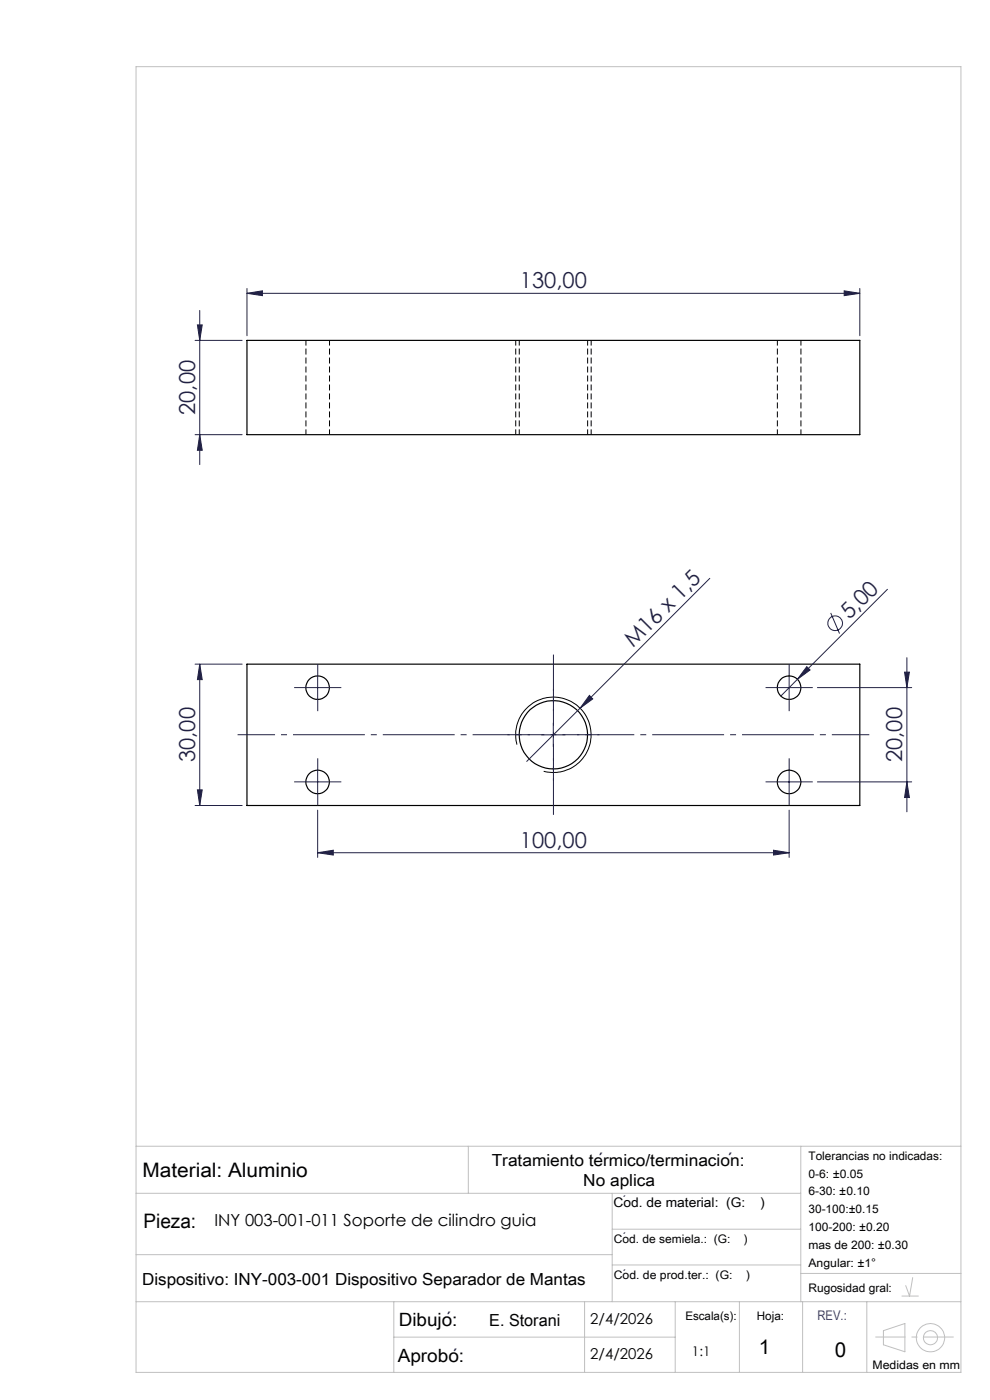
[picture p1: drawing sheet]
<svg xmlns="http://www.w3.org/2000/svg" width="210mm" height="297mm" viewBox="0 0 210 297" stroke-linecap="round" stroke-linejoin="round" font-family="sans-serif">
<g fill="none" stroke="#000" stroke-width=".25">
<path d="M52.4 72.2h130v20h-130zM52.4 140.9h130v30h-130z"/>
<circle cx="67.4" cy="145.9" r="2.49"/>
<circle cx="117.4" cy="155.9" r="7.2"/>
<circle cx="167.4" cy="145.9" r="2.5"/>
<circle cx="67.4" cy="165.9" r="2.49"/>
<circle cx="167.4" cy="165.9" r="2.51"/>
</g>
<path d="M64.9 72.2v20M110.1 72.2v20M164.9 72.2v20M69.9 92.2v-20M109.4 92.2v-20M124.6 92.2v-20M125.4 92.2v-20M169.9 92.2v-20" fill="none" stroke="#000" stroke-width=".21" stroke-dasharray="1.3 .6" stroke-dashoffset=".2" stroke-linecap="butt"/>
<g fill="none" stroke="#212142" stroke-width=".21">
<path d="M41.4 72.2h10M41.9 68.9h1l-.5 3.3zM42.4 65.9v32.7M52.4 62.2l3.3-.5v1zM52.4 61.2v10M52.4 62.2h130M179.1 61.7l3.3 .5-3.3 .5zM182.4 61.2v10M41.4 92.2h10M42.4 92.2l.5 3.3h-1zM150.6 122.7l-38.9 38.8M176.2 130l1.9 4.4"/>
<path d="M188.2 125l-19 19.1M192.4 139.5v32.7M41.4 140.9h10M42.4 140.9l.5 3.3h-1zM42.4 140.9v30M64.9 145.9h5M67.4 143.4v5M114.9 155.9h5M117.4 153.4v5M125 147.5l.7 .8-2.7 1.9zM164.9 145.9h5M167.4 143.4v5"/>
<path d="M169.2 144.1l-3.6 3.6M171.1 141.4l.7 .7-2.6 2zM173.4 145.9h20M191.9 142.6h1l-.5 3.3zM41.4 170.9h10M41.9 167.6h1l-.5 3.3zM64.9 165.9h5M67.4 163.4v5M67.4 171.9v10M164.9 165.9h5M167.4 163.4v5M167.4 171.9v10"/>
<path d="M173.4 165.9h20M192.4 165.9l.5 3.3h-1zM67.4 180.9l3.3-.5v1zM67.4 180.9h100M164.1 180.4l3.3 .5-3.3 .5z"/>
<circle cx="177.2" cy="132.2" r="1.55"/>
</g>
<g fill="none" stroke="#c0c0c0" stroke-width=".21">
<path d="M28.9 14.1h174.9v277h-174.9zM28.9 253.1h141M28.9 243.2h174.9M99.3 243.2v9.9M129.9 253.1v23.1M169.9 243.2v33M28.9 276.2h174.9M28.9 266.2h101M83.5 276.2v14.9M124 276.2v14.9M129.9 260.8h40M129.9 268.4h40"/>
<path d="M143.2 276.2v14.9M156.8 276.2v14.9M169.9 270.2h33.9M170.3 276.2v14.9M183.9 276.2v14.9M191.3 275h3.5M193.6 271l-.7 4-.8-2.3M83.5 283.7h59.7M187.4 282.3l4.5-1.5v6l-4.5-1.5z"/>
<circle cx="197.4" cy="283.8" r="3"/>
<circle cx="197.4" cy="283.8" r="1.48"/>
</g>
<path d="M109.6 158a8 8 0 0 1 7-10.1 8 8 0 0 1 8.7 8.6 8 8 0 0 1-10 7.1" fill="none" stroke="#000" stroke-width=".21"/>
<path d="M117.4 138.9v34" fill="none" stroke="#212142" stroke-width=".21" stroke-dasharray="15.2 1.3 1.3 1.3" stroke-dashoffset=".1" stroke-linecap="butt"/>
<path d="M50.4 155.9h134" fill="none" stroke="#212142" stroke-width=".21" stroke-dasharray="15.2 1.3 1.3 1.3" stroke-dashoffset="7.3" stroke-linecap="butt"/>
<path d="M185.7 283.6h16.6" fill="none" stroke="#c0c0c0" stroke-width=".21" stroke-dasharray="15.2 1.3 1.3 1.3" stroke-dashoffset="8.8" stroke-linecap="butt"/>
<path d="M112.4 155.9h-4.8M117.4 150.9v-4.8M122.4 155.9h4.7M117.4 160.9v4.7" fill="none" stroke="#212142" stroke-width=".21" stroke-dasharray="15.2 1.3 1.3 1.3" stroke-dashoffset="14.8" stroke-linecap="butt"/>
<g fill="none" stroke="#212142" stroke-width=".21" stroke-dasharray="15.2 1.3 1.3 1.3" stroke-linecap="butt">
<path d="M64.9 145.9h-2.5M67.4 143.4v-2.5M67.4 148.4v2.5M69.9 145.9h2.5M164.9 145.9h-2.5M167.4 143.4v-2.5M167.4 148.4v2.5M169.9 145.9h2.5M64.9 165.9h-2.5M67.4 163.4v-2.5M67.4 168.4v2.5M69.9 165.9h2.5"/>
<path d="M164.9 165.9h-2.5M167.4 163.4v-2.5M167.4 168.4v2.5M169.9 165.9h2.5"/>
</g>
<g fill="#212142">
<path d="M171.1 141.4l.7 .7-2.6 2z"/>
<path d="M125 147.5l.7 .8-2.7 1.9z"/>
<path d="M67.4 180.9l3.3-.5v1zM164.1 180.4l3.3 .5-3.3 .5z"/>
<path d="M192.4 165.9l.5 3.3h-1zM191.9 142.6h1l-.5 3.3z"/>
<path d="M42.4 140.9l.5 3.3h-1zM41.9 167.6h1l-.5 3.3z"/>
<path d="M179.1 61.7l3.3 .5-3.3 .5zM52.4 62.2l3.3-.5v1z"/>
<path d="M42.4 92.2l.5 3.3h-1zM41.9 68.9h1l-.5 3.3z"/>
</g>
<g font-size="4.7" fill="#212142">
<text x="110.3" y="61.2">130,00</text>
<text x="41.4" y="88" transform="rotate(-90 41.4 88)">20,00</text>
<text x="180.2" y="131.6" transform="rotate(-45 180.2 131.6)">5,00</text>
<text x="134.3" y="137.6" transform="rotate(-45 134.3 137.6)">M16 x 1,5</text>
<text x="41.4" y="161.7" transform="rotate(-90 41.4 161.7)">30,00</text>
<text x="191.4" y="161.7" transform="rotate(-90 191.4 161.7)">20,00</text>
<text x="110.3" y="179.9">100,00</text>
</g>
<g font-size="4.4">
<text x="161" y="287.2">1</text>
<text x="177.1" y="287.9">0</text>
</g>
<g font-size="4.2">
<text x="30.2" y="249.7">Material: Aluminio</text>
<text x="30.4" y="260.5">Pieza:</text>
</g>
<g font-size="3.9" fill="#212142">
<text x="126.8" y="247.4">´</text>
<text x="154.3" y="247.4">´</text>
<text x="94.6" y="281.2">´</text>
<text x="95.9" y="289">´</text>
</g>
<g font-size="3.9">
<text x="84.6" y="281.2">Dibujo:</text>
<text x="84.4" y="289">Aprobo:</text>
</g>
<g font-size="3.5">
<text x="104.3" y="247.3">Tratamiento termico/terminacion:</text>
<text x="123.7" y="251.7">No aplica</text>
<text x="45.5" y="260.2">INY 003-001-011 Soporte de cilindro guia</text>
<text x="30.1" y="272.7">Dispositivo: INY-003-001 Dispositivo Separador de Mantas</text>
<text x="103.8" y="281.2">E. Storani</text>
</g>
<g font-size="3.2">
<text x="125.2" y="280.9">2/4/2026</text>
<text x="125.2" y="288.3">2/4/2026</text>
</g>
<g font-size="2.8">
<text x="130.2" y="256.1">Cod. de material: (G:</text>
<text x="161.4" y="256.1">)</text>
<text x="146.8" y="287.8">1:1</text>
</g>
<text font-size="2.8" fill="#00f" x="173.4" y="280.1">REV.:</text>
<g font-size="2.5">
<text x="171.5" y="246">Tolerancias no indicadas:</text>
<text x="171.5" y="249.8">0-6: ±0.05</text>
<text x="171.5" y="253.6">6-30: ±0.10</text>
<text x="171.5" y="257.4">30-100:±0.15</text>
<text x="130.2" y="263.6">Cod. de semiela.: (G:</text>
<text x="157.8" y="263.6">)</text>
<text x="171.5" y="261.2">100-200: ±0.20</text>
<text x="171.5" y="265">mas de 200: ±0.30</text>
<text x="171.5" y="268.8">Angular: ±1°</text>
<text x="130.2" y="271.4">Cod. de prod.ter.: (G:</text>
<text x="158.3" y="271.4">)</text>
<text x="171.5" y="274.2">Rugosidad gral:</text>
<text x="145.4" y="280">Escala(s):</text>
<text x="160.6" y="280">Hoja:</text>
<text x="185.1" y="290.5">Medidas en mm</text>
</g>
<g font-size="2.5" fill="#212142">
<text x="132.1" y="255.5">´</text>
<text x="132.1" y="263.2">´</text>
<text x="132.1" y="271.1">´</text>
</g>
</svg>
